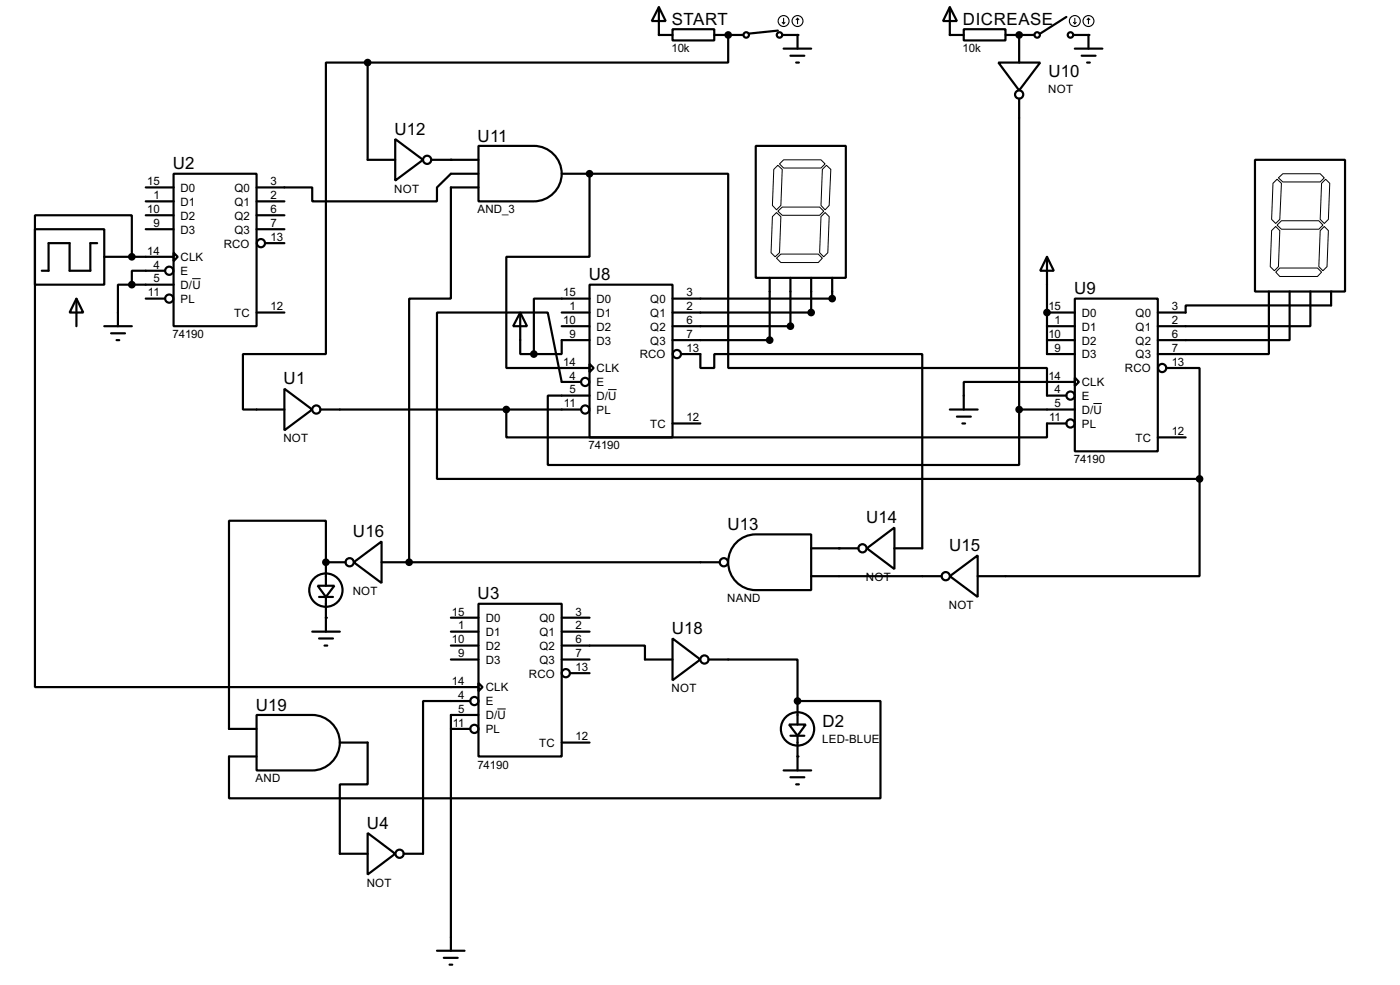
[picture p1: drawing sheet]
<svg xmlns="http://www.w3.org/2000/svg" width="256mm" height="180mm" viewBox="0 0 256 180" stroke-linecap="round" stroke-linejoin="round" font-family="sans-serif">
<g fill="none" stroke="#000" stroke-width=".4">
<path d="M67.4 11.5h-7.7v53.3h-15.2v10.2h7.6M67.4 11.5v17.8h5M120.7 1.3l1.3 2.6h-2.6zM120.7 1.3v5.1h2.5M123.2 5.4h7.7v2h-7.7zM130.9 6.4h5.3M133.4 6.4v5.1h-66M142.5 5.6l-5.3 .6M143.3 6.4h2.8v2.5M143.6 8.9h5M144.8 10.2h2.6M145.9 11.5h.5"/>
<path d="M174 1.3l1.3 2.6h-2.5zM174 1.3v5.1h2.6M176.6 5.4h7.6v2h-7.6zM182.9 11.5h7.7l-3.9 5.1zM184.2 6.4h5.3M186.7 6.4v5.1M186.7 18.1v56.9M195.4 3.1l-4.8 3.1M196.7 6.4h2.7v2.5M196.9 8.9h5.1M198.2 10.2h2.5M199.2 11.5h.5"/>
<path d="M26.7 34.3h5.1M26.7 36.9h5.1M26.7 39.4h5.1M31.8 31.8h15.2v27.9h-15.2zM47 36.9h5.1M47 39.4h5.1M72.4 25.5l5.1 3.8-5.1 3.8zM79 29.3h8.7M87.7 26.7h10.1a5.1 5.1 0 0 1 5.1 5.1 5.1 5.1 0 0 1-5.1 5.1h-10.1zM87.7 34.3h-5.1v20.4h-7.6v48.2M87.7 31.8h-5.1l-2.5 2.5v2.6h-22.9v-2.6h-10.2M102.9 31.8h5.1"/>
<path d="M108 31.8v15.2h-15.2v20.4h15.2M108 31.8h25.4v35.6h58.4v2.5h5.1M138.5 26.7h16.5v24.2h-16.5zM229.9 29.3h16.5v24.1h-16.5zM6.4 42h12.7v10.1h-12.7zM14 54.7l1.3 2.5h-2.5zM14 54.7v5M17.8 44.5h-1.2v5.1h-3.8v-5.1h-3.9v5.1h-1.2M19.1 59.7h5.1M19.1 47h12.7M24.2 47v-7.6h-17.8v86.4h81.3M24.2 52.1h-2.6v7.6"/>
<path d="M24.2 52.1h7.6M26.7 54.7h3.6M26.7 42h5.1M30.3 49.6h-6.1v2.5M31.8 46.3l.8 .7-.8 .8zM47 57.2h5.1M47 42h5.1M48.6 44.5h3.5M95.3 57.2l1.3 2.5h-2.6zM95.3 57.2v7.6h2.5M102.9 57.2h5.1M102.9 59.7h5.1"/>
<path d="M108 52.1h15.2v28h-15.2zM108 54.7h-10.2v10.1M141 50.9v11.4h-17.8M144.8 50.9v8.8h-21.6M148.6 50.9v6.3h-25.4M152.5 50.9v3.8h-29.3M191.8 47l1.3 2.6h-2.5zM191.8 57.2h5.1M191.8 59.7h5.1M191.8 47v17.8h5.1M196.9 54.7h15.2v27.9h-15.2zM232.5 53.4v11.4h-20.4"/>
<path d="M236.3 53.4v8.9h-24.2M240.1 53.4v6.3h-28M243.9 53.4v2.5h-26.7v1.3h-5.1M20.4 61h2.5M21.4 62.3h.5M52.1 71.2l5.1 3.8-5.1 3.8zM58.7 75h47.8M92.8 75v5.1h99v-2.6h3.6M106.5 69.9h-3.6l-2.5-12.7h-20.3v30.5h139.7M108 66.6l.8 .8-.8 .7zM108 72.4h-7.6v12.7h86.3v-10.1M108 62.3h-5.1v2.5h-5.1"/>
<path d="M123.2 77.5h5.1M124.8 64.8h3.5v2.6h2.6v-2.6h38.1v35.6h-5.1M174 75h5.1M175.3 76.3h2.6M176.3 77.5h.5M186.7 75h10.2M191.8 62.3h5.1M195.4 72.4h-3.6v-2.5h-15.2v5.1M196.9 69.1l.8 .8-.8 .8zM213.7 67.4h6.1v20.3M135.2 99a5 5 0 0 1 3.3-1.2h10.1v10.2h-10.1a5.1 5.1 0 0 1-4.8-3.4 5.1 5.1 0 0 1 1.5-5.6zM212.1 80.1h5.1"/>
<path d="M219.8 87.7v17.8h-40.7M57.2 115.6h5.1M58.2 107.2h3.1l-1.6 2.1zM58.5 116.9h2.5M58.5 109.3h2.5M59.5 118.2h.5M59.7 102.9v-7.6h-17.7v38.1h5M59.7 102.9h3.6M59.7 102.9v4.3M59.7 109.3v6.3M64.8 102.9l5.1-3.8v7.6zM69.9 102.9h62"/>
<path d="M82.6 115.6h5.1M82.6 118.2h5.1M82.6 113.1h5.1M87.7 110.5h15.2v28h-15.2zM102.9 118.2h15.3v2.5h5M102.9 115.6h5.1M102.9 113.1h5.1M123.2 116.9l5.1 3.8-5.1 3.8zM148.6 105.5h23.9M148.6 100.4h8.7M158.8 100.4l5.1-3.8v7.6zM174 105.5l5.1-3.8v7.6z"/>
<path d="M47 130.9h10.2a5.1 5.1 0 0 1 5.1 5 5.1 5.1 0 0 1-5.1 5.1h-10.2zM62.3 135.9h5.1v7.7h-5.1v12.7h5.1M82.6 133.4h3.6M82.6 120.7h5.1M86.2 128.3h-8.7v28h-3.5M87.7 125l.7 .8-.7 .7zM87.7 130.9h-5.1v43.1M102.9 135.9h5.1M102.9 120.7h5.1M104.4 123.2h3.6M129.8 120.7h16.3v7.6M144.6 132.6h3l-1.5 2.1z"/>
<path d="M144.8 134.7h2.6M146.1 128.3h15.2v17.8h-119.3v-7.6h5M146.1 128.3v4.3M146.1 134.7v6.3M67.4 152.5l5 3.8-5 3.8zM143.6 141h5M144.8 142.3h2.6M145.9 143.6h.5M80.1 174h5M81.3 175.3h2.6M82.4 176.6h.5"/>
<circle cx="136.7" cy="6.4" r=".5"/>
<circle cx="142.8" cy="6.4" r=".5"/>
<circle cx="186.7" cy="17.3" r=".75"/>
<circle cx="190" cy="6.4" r=".5"/>
<circle cx="196.1" cy="6.4" r=".5"/>
<circle cx="78.2" cy="29.3" r=".75"/>
<circle cx="31" cy="54.7" r=".75"/>
<circle cx="31" cy="49.6" r=".75"/>
<circle cx="47.8" cy="44.5" r=".75"/>
<circle cx="57.9" cy="75" r=".75"/>
<circle cx="107.2" cy="75" r=".75"/>
<circle cx="107.2" cy="69.9" r=".75"/>
<circle cx="124" cy="64.8" r=".75"/>
<circle cx="196.1" cy="77.5" r=".75"/>
<circle cx="196.1" cy="72.4" r=".75"/>
<circle cx="212.9" cy="67.4" r=".75"/>
<circle cx="59.7" cy="108" r="3.1"/>
<circle cx="64" cy="102.9" r=".75"/>
<circle cx="132.6" cy="102.9" r=".75"/>
<circle cx="158" cy="100.4" r=".75"/>
<circle cx="173.2" cy="105.5" r=".75"/>
<circle cx="86.9" cy="128.3" r=".75"/>
<circle cx="86.9" cy="133.4" r=".75"/>
<circle cx="103.6" cy="123.2" r=".75"/>
<circle cx="129" cy="120.7" r=".75"/>
<circle cx="146.1" cy="133.4" r="3.1"/>
<circle cx="73.2" cy="156.3" r=".75"/>
</g>
<g fill="#000">
<circle cx="120.7" cy="6.4" r=".2"/>
<circle cx="133.4" cy="6.4" r=".2"/>
<circle cx="146.1" cy="6.4" r=".2"/>
<circle cx="174" cy="6.4" r=".2"/>
<circle cx="186.7" cy="6.4" r=".2"/>
<circle cx="199.4" cy="6.4" r=".2"/>
<circle cx="82.6" cy="29.3" r=".2"/>
<circle cx="108" cy="31.8" r=".2"/>
<circle cx="24.2" cy="47" r=".2"/>
<circle cx="191.8" cy="57.2" r=".2"/>
<circle cx="59.7" cy="102.9" r=".2"/>
<circle cx="59.7" cy="113.1" r=".2"/>
<circle cx="75" cy="102.9" r=".2"/>
<circle cx="153.7" cy="100.4" r=".2"/>
<circle cx="146.1" cy="128.3" r=".2"/>
<circle cx="146.1" cy="138.5" r=".2"/>
</g>
<g fill="none" stroke="#000" stroke-width=".18">
<path d="M141.8 31l.7-.7 .8 .7-.2 6.6-.8 .8-.8-.8zM142.3 38.9l.8 .8-.3 6.6-.8 .7-.7-.7 .2-6.6zM142.5 38.7l.8-.8h6.9l.7 .8-.7 .7h-6.9zM143.6 29.3h6.8l.8 .7-.8 .8h-6.8l-.8-.8zM150.4 39.7l.8-.8 .7 .8-.2 6.6-.8 .7-.7-.7zM150.7 31l.7-.7 .8 .7-.3 6.6-.7 .8-.8-.8zM233.2 33.6l.8-.8 .8 .8-.3 6.6-.8 .7-.7-.7zM234.2 32.6l.8-.8h6.9l.7 .8-.7 .7h-6.9zM242.1 33.6l.8-.8 .7 .8-.2 6.6-.8 .7-.7-.7zM35.2 51h1.6M142.3 47.3l.8-.8h6.8l.8 .8-.8 .8h-6.8zM233 42.2l.7-.7 .8 .7-.3 6.6-.7 .8-.8-.8z"/>
<path d="M233.7 49.8l.8-.7h6.9l.7 .7-.7 .8h-6.9zM234 41.2l.8-.8h6.8l.8 .8-.8 .8h-6.8zM241.9 42.2l.7-.7 .8 .7-.3 6.6-.7 .8-.8-.8zM111.4 71.3h1.6M200.3 73.9h1.6M91.1 129.8h1.6"/>
</g>
<g fill="#000" stroke="#000" stroke-width=".4">
<circle cx="67.3" cy="11.5" r=".5"/>
<circle cx="133.4" cy="6.4" r=".5"/>
<circle cx="186.7" cy="6.4" r=".5"/>
<circle cx="108" cy="31.8" r=".5"/>
<circle cx="24.1" cy="47" r=".5"/>
<circle cx="24.1" cy="52.1" r=".5"/>
<circle cx="144.8" cy="59.7" r=".5"/>
<circle cx="148.6" cy="57.2" r=".5"/>
<circle cx="152.4" cy="54.7" r=".5"/>
<circle cx="191.8" cy="57.2" r=".5"/>
<circle cx="92.7" cy="75" r=".5"/>
<circle cx="97.8" cy="64.8" r=".5"/>
<circle cx="141" cy="62.3" r=".5"/>
<circle cx="186.7" cy="75" r=".5"/>
<circle cx="219.7" cy="87.7" r=".5"/>
<circle cx="59.7" cy="102.9" r=".5"/>
<circle cx="74.9" cy="102.9" r=".5"/>
<circle cx="146.1" cy="128.3" r=".5"/>
</g>
<g fill="none" stroke="#000" stroke-width=".2">
<path d="M143.3 4.1l.3 .3M143.6 3.4v1M143.8 4.1l-.2 .3M146.1 3.4l-.2 .2M146.1 3.4l.3 .2M146.1 3.4v1M196.7 4.1l.2 .3M196.9 3.4v1M197.2 4.1l-.3 .3M199.4 3.4l-.2 .2M199.4 3.4l.3 .2M199.4 3.4v1"/>
<circle cx="143.5" cy="3.9" r="1"/>
<circle cx="146.1" cy="3.9" r="1"/>
<circle cx="196.9" cy="3.9" r="1"/>
<circle cx="199.4" cy="3.9" r="1"/>
</g>
<g font-size="3.5">
<text x="123.1" y="4.6">START</text>
<text x="176.4" y="4.6">DICREASE</text>
<text x="192.1" y="14.1">U10</text>
<text x="72.3" y="24.7">U12</text>
<text x="87.5" y="25.9">U11</text>
<text x="31.7" y="31">U2</text>
<text x="107.9" y="51.3">U8</text>
<text x="196.8" y="53.9">U9</text>
<text x="52" y="70.4">U1</text>
<text x="158.7" y="95.8">U14</text>
<text x="64.7" y="98.3">U16</text>
<text x="133.3" y="97">U13</text>
<text x="173.9" y="100.9">U15</text>
<text x="87.5" y="109.7">U3</text>
<text x="123.1" y="116.1">U18</text>
<text x="46.9" y="130.1">U19</text>
<text x="150.7" y="133.1">D2</text>
<text x="67.2" y="151.7">U4</text>
</g>
<g font-size="2.4">
<text x="123" y="9.6">10k</text>
<text x="176.4" y="9.6">10k</text>
<text x="192" y="17.1">NOT</text>
<text x="27" y="33.9">15</text>
<text x="33.1" y="35.1">D0</text>
<text x="42.9" y="35.1">Q0</text>
<text x="49.6" y="33.9">3</text>
<text x="72.2" y="35.3">NOT</text>
<text x="27" y="39">10</text>
<text x="28.1" y="36.5">1</text>
<text x="28.1" y="41.6">9</text>
<text x="33.1" y="37.7">D1</text>
<text x="33.1" y="40.2">D2</text>
<text x="42.9" y="37.7">Q1</text>
<text x="42.9" y="40.2">Q2</text>
<text x="49.6" y="36.5">2</text>
<text x="49.6" y="39">6</text>
<text x="49.6" y="41.6">7</text>
<text x="87.5" y="39.1">AND_3</text>
<text x="27" y="46.6">14</text>
<text x="33.1" y="42.7">D3</text>
<text x="33.1" y="47.8">CLK</text>
<text x="41" y="45.3">RCO</text>
<text x="42.9" y="42.7">Q3</text>
<text x="49.6" y="44.1">13</text>
<text x="28.1" y="49.2">4</text>
<text x="28.1" y="51.7">5</text>
<text x="33.1" y="50.4">E</text>
<text x="33.1" y="52.9">D/U</text>
<text x="27.1" y="54.3">11</text>
<text x="33.1" y="55.4">PL</text>
<text x="42.9" y="58">TC</text>
<text x="49.6" y="56.8">12</text>
<text x="103.2" y="54.3">15</text>
<text x="103.2" y="59.3">10</text>
<text x="104.3" y="56.8">1</text>
<text x="109.3" y="55.4">D0</text>
<text x="109.3" y="58">D1</text>
<text x="119.1" y="55.4">Q0</text>
<text x="119.1" y="58">Q1</text>
<text x="125.8" y="54.3">3</text>
<text x="125.8" y="56.8">2</text>
<text x="125.8" y="59.3">6</text>
<text x="192.1" y="56.8">15</text>
<text x="193.2" y="59.3">1</text>
<text x="198.2" y="58">D0</text>
<text x="208" y="58">Q0</text>
<text x="214.7" y="56.8">3</text>
<text x="214.7" y="59.3">2</text>
<text x="31.6" y="61.9">74190</text>
<text x="104.3" y="61.9">9</text>
<text x="109.3" y="60.5">D2</text>
<text x="109.3" y="63.1">D3</text>
<text x="117.2" y="65.6">RCO</text>
<text x="119.1" y="60.5">Q2</text>
<text x="119.1" y="63.1">Q3</text>
<text x="125.8" y="61.9">7</text>
<text x="125.8" y="64.4">13</text>
<text x="192.1" y="61.9">10</text>
<text x="193.2" y="64.4">9</text>
<text x="198.2" y="60.5">D1</text>
<text x="198.2" y="63.1">D2</text>
<text x="198.2" y="65.6">D3</text>
<text x="208" y="60.5">Q1</text>
<text x="208" y="63.1">Q2</text>
<text x="208" y="65.6">Q3</text>
<text x="214.7" y="61.9">6</text>
<text x="214.7" y="64.4">7</text>
<text x="103.2" y="67">14</text>
<text x="104.3" y="69.5">4</text>
<text x="104.3" y="72">5</text>
<text x="109.3" y="68.1">CLK</text>
<text x="109.3" y="70.7">E</text>
<text x="192.1" y="69.5">14</text>
<text x="193.2" y="72">4</text>
<text x="198.2" y="70.7">CLK</text>
<text x="206.1" y="68.1">RCO</text>
<text x="214.7" y="67">13</text>
<text x="103.3" y="74.6">11</text>
<text x="109.3" y="73.2">D/U</text>
<text x="109.3" y="75.8">PL</text>
<text x="125.8" y="77.1">12</text>
<text x="192.2" y="77.1">11</text>
<text x="193.2" y="74.6">5</text>
<text x="198.2" y="73.2">E</text>
<text x="198.2" y="75.8">D/U</text>
<text x="51.9" y="81">NOT</text>
<text x="107.8" y="82.2">74190</text>
<text x="119.1" y="78.3">TC</text>
<text x="198.2" y="78.3">PL</text>
<text x="208" y="80.8">TC</text>
<text x="214.7" y="79.7">12</text>
<text x="196.7" y="84.8">74190</text>
<text x="158.6" y="106.4">NOT</text>
<text x="64.6" y="108.9">NOT</text>
<text x="82.8" y="112.7">15</text>
<text x="89" y="113.9">D0</text>
<text x="98.8" y="113.9">Q0</text>
<text x="105.5" y="112.7">3</text>
<text x="133.2" y="110.2">NAND</text>
<text x="173.8" y="111.5">NOT</text>
<text x="82.8" y="117.8">10</text>
<text x="84" y="115.2">1</text>
<text x="89" y="116.4">D1</text>
<text x="89" y="119">D2</text>
<text x="98.8" y="116.4">Q1</text>
<text x="98.8" y="119">Q2</text>
<text x="105.5" y="115.2">2</text>
<text x="105.5" y="117.8">6</text>
<text x="82.8" y="125.4">14</text>
<text x="84" y="120.3">9</text>
<text x="89" y="121.5">D3</text>
<text x="96.9" y="124">RCO</text>
<text x="98.8" y="121.5">Q3</text>
<text x="105.5" y="120.3">7</text>
<text x="105.5" y="122.8">13</text>
<text x="84" y="127.9">4</text>
<text x="84" y="130.5">5</text>
<text x="89" y="126.6">CLK</text>
<text x="89" y="129.1">E</text>
<text x="89" y="131.7">D/U</text>
<text x="123" y="126.7">NOT</text>
<text x="83" y="133">11</text>
<text x="89" y="134.2">PL</text>
<text x="98.8" y="136.7">TC</text>
<text x="105.5" y="135.5">12</text>
<text x="150.6" y="136">LED-BLUE</text>
<text x="46.8" y="143.2">AND</text>
<text x="87.5" y="140.7">74190</text>
<text x="67.2" y="162.3">NOT</text>
</g>
</svg>
